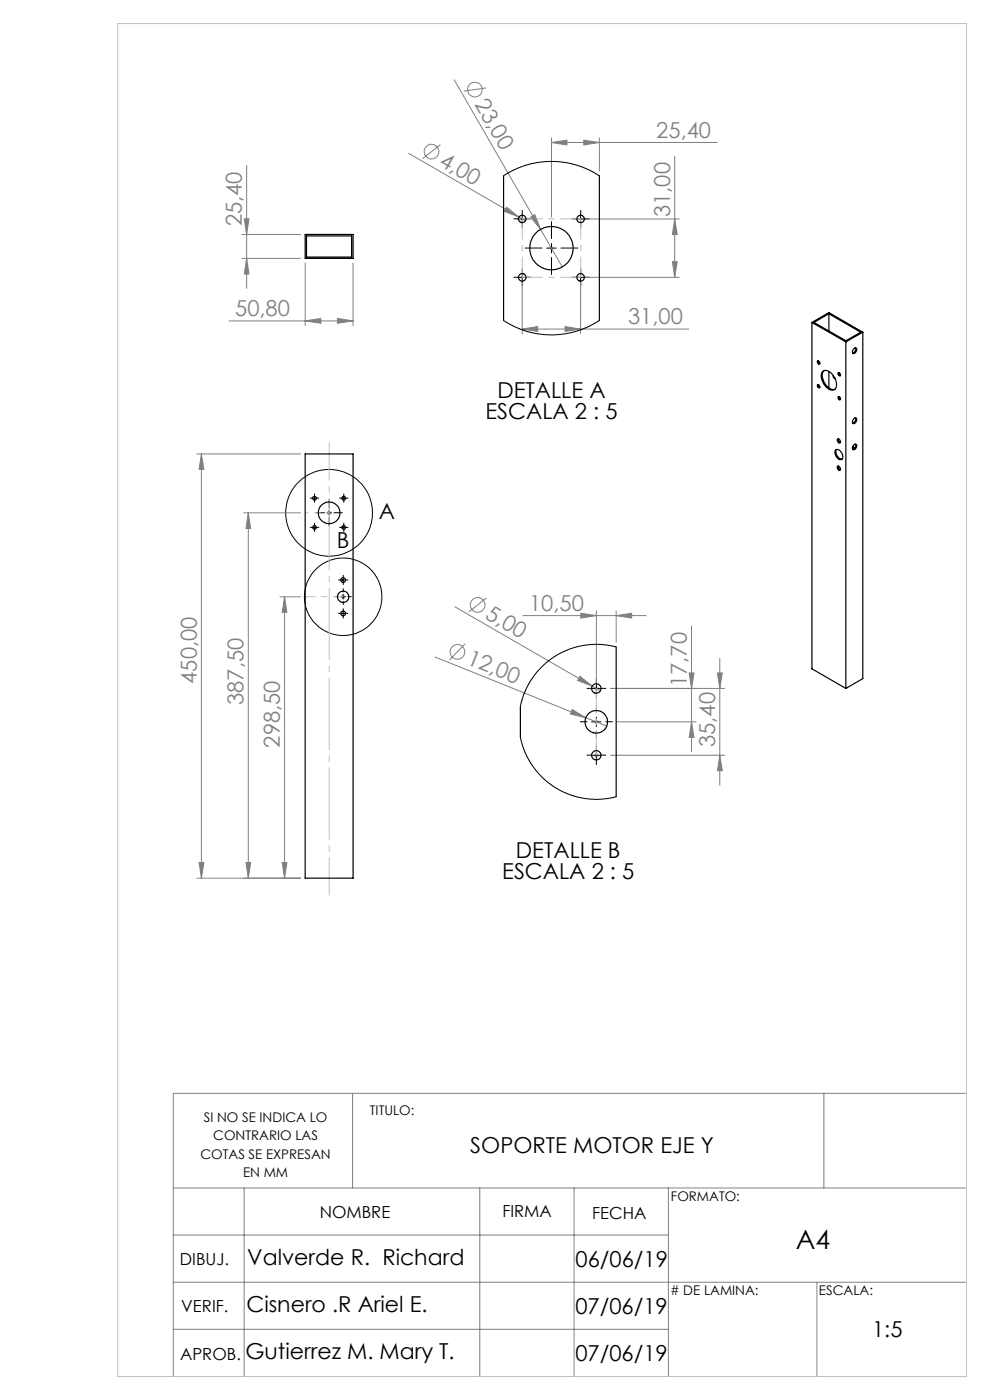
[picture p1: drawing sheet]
<svg xmlns="http://www.w3.org/2000/svg" width="210mm" height="297mm" viewBox="0 0 210 297" stroke-linecap="round" stroke-linejoin="round" font-family="sans-serif">
<g fill="none" stroke="#808080" stroke-width=".21">
<path d="M96.3 16.9l18.4 31.7M103.1 18.7l-4.7 .6M52.3 35.1v26.1M86.7 32.5l23.4 13.5M93.4 30.7l-3.8 3M117 30.2l3.3-.5v1.1zM117 29.2v16.8M117 30.2h35.1M123.8 29.7l3.3 .5-3.3 .6zM127.1 29.2v7.1M143.1 33.1v25.7M51.3 49.7h12.4"/>
<path d="M51.3 54.8h12.4M51.8 46.4h1l-.5 3.3zM52.3 54.8l.5 3.3h-1zM64.7 55.8v13.3M74.9 55.8v13.3M107.5 44l2.6 2-3.1-1.2zM110.1 46l1.3 .8M110.8 59.8v11M112.6 46.1l.9-.6 1.2 3.1zM114.7 48.6l4.6 8M123.2 59.8v11M124.2 58.8h19.9"/>
<path d="M124.2 46.5h19.9M142.6 55.5h1.1l-.6 3.3zM143.1 46.5l.6 3.2h-1.1zM48.6 68.1h26.3M64.7 68.1l3.4-.5v1zM71.6 67.6l3.3 .5-3.3 .5zM110.8 69.8l3.3-.5v1zM110.8 69.8h35.3M119.9 69.3l3.3 .5-3.3 .5zM41.7 96.3h22M42.7 96.3v90M42.7 96.3l.6 3.3h-1.1z"/>
<path d="M51.7 108.8h12M52.7 108.8v77.5M52.7 108.8l.5 3.3h-1zM59.4 126.6h4.3M60.4 126.6v59.7M60.4 126.6l.5 3.3h-1zM92.3 139.4l31.9 12.9M96.5 128.7l29.1 16.9M98.7 136.6l-3.3 3.4M103.2 126.9l-3.8 2.9M110.9 130.6h26.2M123.2 130.1l3.3 .5-3.3 .5z"/>
<path d="M126.5 129.6v15.5M130.7 130.6l3.3-.5v1zM130.7 129.6v6.6M146.7 132.8v26.7M152.7 139.7v26.9M121.4 150.5l2.8 1.8-3.2-.8zM123 143.5l2.6 2.1-3.1-1.2zM124.2 152.3l4.5 1.7M125.6 145.6l1.8 .9M130.9 153.1h16.8M146.2 142.8h1l-.5 3.2zM146.7 153.1l.5 3.4h-1z"/>
<path d="M152.2 142.8h1l-.5 3.2zM153.7 146h-24.2M129.5 160.2h24.2M152.7 160.2l.5 3.3h-1zM41.7 186.3h22M42.2 183h1.1l-.6 3.3zM52.2 183h1l-.5 3.3zM59.9 183h1l-.5 3.3zM74.8 231.9v20.1M174.8 231.9v20.1M204.8 231.9h-168v60.1M36.8 252h168"/>
<path d="M51.8 252v40M101.8 252v40M121.8 252v40M141.8 252v40M36.8 262h105M36.8 272h168M173.3 272v20M36.8 282h105"/>
<circle cx="100.8" cy="19" r="1.56"/>
<circle cx="91.5" cy="32.2" r="1.55"/>
<circle cx="97" cy="138.3" r="1.56"/>
<circle cx="101.3" cy="128.3" r="1.56"/>
</g>
<g fill="none" stroke="#000" stroke-width=".21">
<path d="M109.7 46.5h2.1M109.7 58.8h2.1M110.8 45.4v2M110.8 57.9v1.9M116 52.6h2M117 51.6v2.1M122.2 46.5h2M122.2 58.8h2M123.2 45.4v2M123.2 57.9v1.9M66.2 105.7h1M66.2 111.9h1"/>
<path d="M66.7 105.2v1M66.7 111.4v1M69.3 108.8h1M69.8 108.3v1M72.4 105.7h1M72.4 111.9h1M72.9 105.2v1M72.9 111.4v1M72.3 126.6h1M72.3 123h1M72.3 130.1h1M72.8 122.6v.9"/>
<path d="M72.8 126.1v1M72.8 129.6v1M125.5 153.1h2M125.5 146h2M126.5 145.1v2M126.5 152.1v2M126.5 159.2v2M125.5 160.2h2"/>
<circle cx="69.8" cy="108.8" r="9.2"/>
<circle cx="72.8" cy="126.6" r="8.2"/>
</g>
<g fill="none" stroke="#c0c0c0" stroke-width=".21">
<path d="M25 5h180v287h-180zM116.5 52.6h1M116.6 52.3l.7 .7M117 52.1v1M117.3 52.3l-.7 .7M69.3 108.8h1M69.5 108.4l.7 .7M69.8 108.3v1M70.2 108.4l-.7 .7M72.3 126.6h1M72.4 126.3l.7 .7M72.8 126.1v1"/>
<path d="M73.1 126.3l-.7 .7M126 146h1M126 153.1h1M126.1 145.7l.8 .7M126.1 159.9l.8 .7M126.1 152.8l.8 .7M126.5 145.6v.9M126.5 152.6v1M126.5 159.7v1M126.9 145.7l-.8 .7M126.9 159.9l-.8 .7M126.9 152.8l-.8 .7"/>
<path d="M126 160.2h1"/>
</g>
<g fill="none" stroke="#000" stroke-width=".21" stroke-dasharray="15.2 1.3 1.3 1.3">
<path d="M109.8 46.4h-.8M109.8 58.8h-.8M110.8 45.4v-.8M110.8 47.4v.8M110.8 57.8v-.8M110.8 59.8v.8M111.8 46.4h.8M111.8 58.8h.8M115 52.6h-3.6M117 50.6v-3.6M117 54.6v3.6M119 52.6h3.6"/>
<path d="M122.2 46.4h-.8M122.2 58.8h-.8M123.2 45.4v-.8M123.2 47.4v.8M123.2 57.8v-.8M123.2 59.8v.8M124.2 46.4h.8M124.2 58.8h.8M66.2 105.7h-.4M66.2 111.9h-.4M66.7 105.2v-.4M66.7 106.2v.4"/>
<path d="M66.7 111.4v-.4M66.7 112.4v.4M67.2 105.7h.4M67.2 111.9h.4M68.8 108.8h-1.8M69.8 107.8v-1.8M69.8 109.8v1.8M70.8 108.8h1.8M72.4 105.7h-.4M72.4 111.9h-.4M72.9 105.2v-.4M72.9 106.2v.4"/>
<path d="M72.9 111.4v-.4M72.9 112.4v.4M73.4 105.7h.4M73.4 111.9h.4M71.8 126.6h-.7M72.3 123h-.5M72.3 130.1h-.5M72.8 125.6v-.7M72.8 127.6v.7M72.8 122.5v-.5M72.8 123.5v.5M72.8 129.6v-.5"/>
<path d="M72.8 130.6v.5M73.3 123h.5M73.3 130.1h.5M73.8 126.6h.7M124.5 153.1h-1.4M125.5 146h-1M126.5 151.1v-1.4M126.5 155.1v1.4M126.5 145v-1M126.5 147v1M126.5 159.2v-1M127.5 146h1"/>
<path d="M128.5 153.1h1.4M125.5 160.2h-1M126.5 161.2v1M127.5 160.2h1"/>
</g>
<path d="M110.8 46.4h12.4M110.8 58.8v-12.4M123.2 46.4v12.4M123.2 58.8h-12.4" fill="none" stroke="#c0c0c0" stroke-width=".21" stroke-dasharray="15.2 1.3 1.3 1.3" stroke-dashoffset="10.9"/>
<path d="M126.5 146v14.2" fill="none" stroke="#c0c0c0" stroke-width=".21" stroke-dasharray="15.2 1.3 1.3 1.3" stroke-dashoffset="10.1"/>
<path d="M69.8 108.8h-5.1" fill="none" stroke="#c0c0c0" stroke-width=".21" stroke-dasharray="15.2 1.3 1.3 1.3" stroke-dashoffset="14.6"/>
<path d="M72.8 126.6h-8.1" fill="none" stroke="#c0c0c0" stroke-width=".21" stroke-dasharray="15.2 1.3 1.3 1.3" stroke-dashoffset="13.1"/>
<path d="M69.8 93.9v96" fill="none" stroke="#c0c0c0" stroke-width=".21" stroke-dasharray="15.2 1.3 1.3 1.3" stroke-dashoffset="7.3"/>
<g fill="#808080">
<path d="M112.6 46.1l.9-.6 1.2 3.1z"/>
<path d="M123 143.5l2.6 2.1-3.1-1.2z"/>
<path d="M107.5 44l2.6 2-3.1-1.2z"/>
<path d="M121.4 150.5l2.8 1.8-3.2-.8z"/>
<path d="M110.8 69.8l3.3-.5v1zM119.9 69.3l3.3 .5-3.3 .5z"/>
<path d="M59.9 183h1l-.5 3.3zM60.4 126.6l.5 3.3h-1zM142.6 55.5h1.1l-.6 3.3zM143.1 46.5l.6 3.2h-1.1z"/>
<path d="M52.7 108.8l.5 3.3h-1zM52.2 183h1l-.5 3.3z"/>
<path d="M123.2 130.1l3.3 .5-3.3 .5zM130.7 130.6l3.3-.5v1z"/>
<path d="M123.8 29.7l3.3 .5-3.3 .6zM117 30.2l3.3-.5v1.1z"/>
<path d="M42.2 183h1.1l-.6 3.3zM42.7 96.3l.6 3.3h-1.1zM146.7 153.1l.5 3.4h-1zM146.2 142.8h1l-.5 3.2z"/>
<path d="M51.8 46.4h1l-.5 3.3zM52.3 54.8l.5 3.3h-1z"/>
<path d="M152.2 142.8h1l-.5 3.2zM152.7 160.2l.5 3.3h-1z"/>
<path d="M64.7 68.1l3.4-.5v1zM71.6 67.6l3.3 .5-3.3 .5z"/>
</g>
<g fill="none" stroke="#000" stroke-width=".25">
<path d="M106.8 37.3v30.7M127.1 37.3v30.7M64.7 49.7h10.2v5.1h-10.2zM65 50.1h9.6v4.4h-9.6zM172.2 68.4l7.2 4.1M172.2 68.4l3.6-2.1 7.2 4.2M172.2 68.4v73.5l7.2 4.1M172.6 68.4l3.2-1.8 6.8 3.9-3.2 1.8zM173.4 76.5a.4 .4 0 0 1 .5 .3 .4 .4 0 0 1-.2 .5l-.3-.3zM173.6 76.5v.4l.3 .2M174.6 78.7a2.08 2.08 0 0 1 2.4 1.4 2.16 2.16 0 0 1 0 2.6 2.16 2.16 0 0 1-2.5-1.8 1.83 1.83 0 0 1 .1-2.2zM174.8 78.6a2.56 2.56 0 0 0 .7 3.4l.8 .5 .8 .1"/>
<path d="M175.8 66.6v3.6M175.8 78.8v3.5M176.8 79.7a.5 .5 0 0 0 .4 .7M177.8 79.1a.37 .37 0 0 1 .4 .2 .37 .37 0 0 1-.1 .5l-.2-.1zM177.9 79.2l.3 .4M177.9 79.1l.4 .6M179.4 72.5v73.5M181.1 74a.38 .38 0 0 1 .6-.1 .38 .38 0 0 1-.1 .6l-.2 .4a.38 .38 0 0 1-.6 0 .38 .38 0 0 1 .1-.6zM181.5 73.8a.93 .93 0 0 1-.7 1.1M183 70.5l-3.6 2M183 70.5v73.5l-3.6 2M64.7 96.3h10.2v90h-10.2z"/>
<path d="M173.4 81.6a.41 .41 0 0 1 .4 .2 .41 .41 0 0 1-.1 .5l-.3-.2zM173.6 81.6v.3l.3 .3M177.3 95.4a1.42 1.42 0 0 1 1.3 2 1.29 1.29 0 0 1-1.5-1.5zM177.4 95.4a1.5 1.5 0 0 0 1.2 2M177.7 93.1a.56 .56 0 0 1 .5 .9 .6 .6 0 0 1-.5-.9zM177.7 98.9a.56 .56 0 0 1 .5 .9 .6 .6 0 0 1-.5-.9zM177.8 93.1l.1 .4 .4 .4M177.8 98.9l.1 .4 .4 .4M177.8 84.1a.35 .35 0 0 1 .5 .3 .35 .35 0 0 1-.3 .4l-.2-.3zM177.9 84.1l.4 .6M180.8 95l.2 .2M180.9 94.7l.4 .4"/>
<path d="M181.1 88.8a.39 .39 0 0 1 .6 0 .39 .39 0 0 1-.1 .6l-.2 .3a.38 .38 0 0 1-.6 .1 .38 .38 0 0 1 .1-.6zM181.3 94.3l.2-.1a.72 .72 0 0 1 .1 .8 .72 .72 0 0 1-.7 .4l-.1-.5zM181.5 88.6a.98 .98 0 0 1-.7 1.2M181.5 94.2a.97 .97 0 0 1-.7 1.1M130.7 137.3v31.7M110.4 149.9v6.4"/>
<circle cx="110.8" cy="58.8" r=".81"/>
<circle cx="110.8" cy="46.4" r=".8"/>
<circle cx="117" cy="52.6" r="4.6"/>
<circle cx="123.2" cy="46.4" r=".79"/>
<circle cx="123.2" cy="58.8" r=".8"/>
<circle cx="66.7" cy="105.7" r=".41"/>
<circle cx="66.7" cy="111.9" r=".39"/>
<circle cx="69.8" cy="108.8" r="2.31"/>
<circle cx="72.9" cy="105.7" r=".4"/>
<circle cx="72.9" cy="111.9" r=".39"/>
<circle cx="72.8" cy="130.1" r=".5"/>
<circle cx="72.8" cy="126.6" r="1.2"/>
<circle cx="72.8" cy="123" r=".5"/>
<circle cx="126.5" cy="146.1" r="1.01"/>
<circle cx="126.5" cy="153.1" r="2.41"/>
<circle cx="126.5" cy="160.2" r="1"/>
</g>
<path d="M106.8 37.3l2.2-1.3 2.6-1 2.2-.5 2.2-.2h2.5l3 .5 2.9 1 2.7 1.5M106.8 68l2.2 1.2 2.8 1.1 2.5 .6 2 .1 3.3-.1 2.7-.6 2.3-.9 2.5-1.4M130.7 137.3l-2.9-.6-3.6 .1-3.3 .9-3 1.4-2.5 1.9-2.4 2.7-1.7 3-.9 3.2M110.4 156.3l1 3.3 1.5 2.9 2.2 2.5 2.7 2.1 2.5 1.3 3.5 1 3.3 .2 1.9-.2 1.7-.4" fill="none" stroke="#000" stroke-width=".21"/>
<text font-size="5.6" x="168.8" y="264.9">A4</text>
<g font-size="4.7" fill="#808080">
<text x="100.6" y="22.1" transform="rotate(60 100.6 22.1)">23,00</text>
<text x="139.2" y="29.2">25,40</text>
<text x="92.9" y="34.9" transform="rotate(30 92.9 34.9)">4,00</text>
<text x="142.1" y="46" transform="rotate(-90 142.1 46)">31,00</text>
<text x="51.3" y="48" transform="rotate(-90 51.3 48)">25,40</text>
<text x="49.9" y="67">50,80</text>
<text x="133.2" y="68.8">31,00</text>
<text x="102.7" y="131.1" transform="rotate(30 102.7 131.1)">5,00</text>
<text x="112.2" y="129.6">10,50</text>
<text x="98.8" y="140.8" transform="rotate(22 98.8 140.8)">12,00</text>
<text x="41.7" y="145.1" transform="rotate(-90 41.7 145.1)">450,00</text>
<text x="51.7" y="149.6" transform="rotate(-90 51.7 149.6)">387,50</text>
<text x="145.7" y="145.7" transform="rotate(-90 145.7 145.7)">17,70</text>
<text x="59.4" y="158.6" transform="rotate(-90 59.4 158.6)">298,50</text>
<text x="151.7" y="158.5" transform="rotate(-90 151.7 158.5)">35,40</text>
</g>
<g font-size="4.7">
<text x="103" y="88.9">ESCALA 2 : 5</text>
<text x="105.5" y="84.4">DETALLE A</text>
<text x="80.3" y="110.2">A</text>
<text x="71.4" y="116.2">B</text>
<text x="109.4" y="182">DETALLE B</text>
<text x="106.5" y="186.6">ESCALA 2 : 5</text>
<text x="99.8" y="244.7">SOPORTE MOTOR EJE Y</text>
<text x="52.4" y="268.4">Valverde R. Richard</text>
<text x="122.1" y="268.8">06/06/19</text>
<text x="52.3" y="278.4">Cisnero .R Ariel E.</text>
<text x="122.1" y="278.8">07/06/19</text>
<text x="185" y="283.6">1:5</text>
<text x="52.1" y="288.3">Gutierrez M. Mary T.</text>
<text x="122.1" y="288.8">07/06/19</text>
</g>
<g font-size="3.5">
<text x="67.8" y="258.4">NOMBRE</text>
<text x="106.6" y="258.3">FIRMA</text>
<text x="125.6" y="258.5">FECHA</text>
<text x="38.2" y="268.4">DIBUJ.</text>
<text x="38.5" y="278.4">VERIF.</text>
<text x="38.2" y="288.5">APROB.</text>
</g>
<g font-size="2.8">
<text x="43.2" y="238.1">SI NO SE INDICA LO</text>
<text x="78.5" y="236.5">TITULO:</text>
<text x="42.5" y="245.8">COTAS SE EXPRESAN</text>
<text x="45.2" y="241.9">CONTRARIO LAS</text>
<text x="51.6" y="249.6">EN MM</text>
<text x="142.3" y="254.8">FORMATO:</text>
<text x="142.1" y="274.7"># DE LAMINA:</text>
<text x="173.7" y="274.6">ESCALA:</text>
</g>
</svg>
